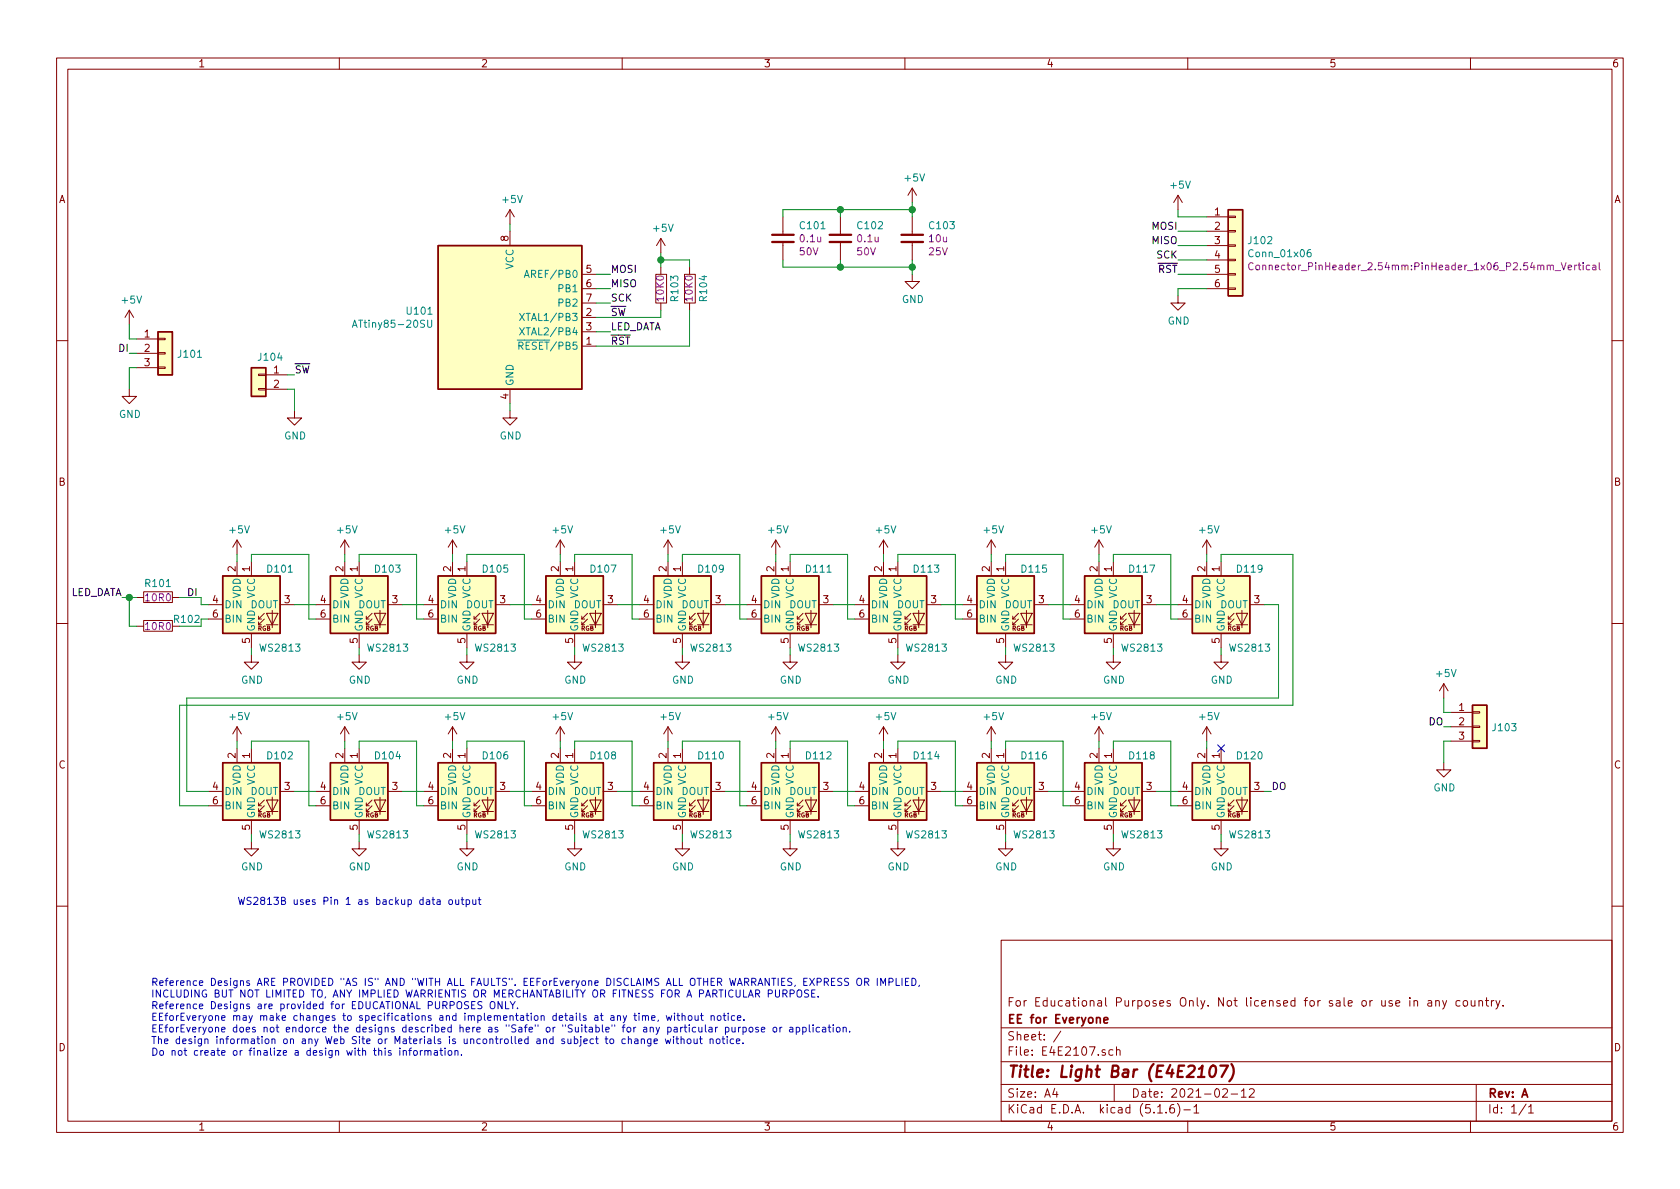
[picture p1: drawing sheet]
EESchema Schematic File Version 4
EELAYER 30 0
EELAYER END
$Descr A4 11693 8268
encoding utf-8
Sheet 1 1
Title "Light Bar (E4E2107)"
Date "2021-02-12"
Rev "A"
Comp "EE for Everyone"
Comment1 "For Educational Purposes Only. Not licensed for sale or use in any country."
Comment2 ""
Comment3 ""
Comment4 ""
$EndDescr
$Comp
L MCU_Microchip_ATtiny:ATtiny85-20SU U101
U 1 1
P 3550 2200
F 0 "U101" H 3021 2246 50  0000 R CNN
F 1 "ATtiny85-20SU" H 3021 2155 50  0000 R CNN
F 2 "Package_SO:SOIJ-8_5.3x5.3mm_P1.27mm" H 3550 2200 50  0001 C CIN
F 3 "http://ww1.microchip.com/downloads/en/DeviceDoc/atmel-2586-avr-8-bit-microcontroller-attiny25-attiny45-attiny85_datasheet.pdf" H 3550 2200 50  0001 C CNN
	1    3550 2200
	1    0    0    -1  
$EndComp
$Comp
L Connector_Generic:Conn_01x06 J102
U 1 1
P 8600 1700
F 0 "J102" H 8680 1737 50  0000 L CNN
F 1 "Conn_01x06" H 8680 1646 50  0000 L CNN
F 2 "Connector_PinHeader_2.54mm:PinHeader_1x06_P2.54mm_Vertical" H 8680 1555 50  0000 L CNN
F 3 "~" H 8600 1700 50  0001 C CNN
	1    8600 1700
	1    0    0    -1  
$EndComp
$Comp
L power:+5V #PWR0144
U 1 1
P 8200 1450
F 0 "#PWR0144" H 8200 1300 50  0001 C CNN
F 1 "+5V" H 8215 1623 50  0000 C CNN
F 2 "" H 8200 1450 50  0001 C CNN
F 3 "" H 8200 1450 50  0001 C CNN
	1    8200 1450
	1    0    0    -1  
$EndComp
$Comp
L power:GND #PWR0145
U 1 1
P 8200 2050
F 0 "#PWR0145" H 8200 1800 50  0001 C CNN
F 1 "GND" H 8205 1877 50  0000 C CNN
F 2 "" H 8200 2050 50  0001 C CNN
F 3 "" H 8200 2050 50  0001 C CNN
	1    8200 2050
	1    0    0    -1  
$EndComp
Text Label 8200 1600 2    50   ~ 0
MOSI
Text Label 8200 1700 2    50   ~ 0
MISO
Text Label 8200 1800 2    50   ~ 0
SCK
Text Label 8200 1900 2    50   ~ 0
~RST
Wire Wire Line
	8200 1450 8200 1500
Wire Wire Line
	8200 1500 8400 1500
Wire Wire Line
	8200 2050 8200 2000
Wire Wire Line
	8200 2000 8400 2000
Wire Wire Line
	8400 1900 8200 1900
Wire Wire Line
	8400 1800 8200 1800
Wire Wire Line
	8400 1700 8200 1700
Wire Wire Line
	8400 1600 8200 1600
Text Label 4250 1900 0    50   ~ 0
MOSI
Text Label 4250 2000 0    50   ~ 0
MISO
Text Label 4250 2100 0    50   ~ 0
SCK
Text Label 4250 2400 0    50   ~ 0
~RST
Wire Wire Line
	4250 1900 4150 1900
Wire Wire Line
	4250 2000 4150 2000
Wire Wire Line
	4250 2100 4150 2100
Wire Wire Line
	4150 2300 4250 2300
Text Label 4250 2300 0    50   ~ 0
LED_DATA
$Comp
L ord_Resistors_Basic:Yageo_0603_10K0_1pct R103
U 1 1
P 4600 2000
F 0 "R103" H 4600 2100 50  0000 C CNN
F 1 "Yageo_0603_10K0_1pct" H 4600 2650 50  0001 C CNN
F 2 "Resistor_SMD:R_0603_1608Metric" H 4600 2750 50  0001 C CNN
F 3 "https://www.digikey.com/product-detail/en/yageo/RC0603FR-0710KL/311-10.0KHRCT-ND/729827" H 4600 2900 50  0001 C CNN
F 4 "RC0603FR-0710KL" H 4600 2500 50  0001 C CNN "MFG_PN"
F 5 "Yageo" H 4600 2400 50  0001 C CNN "MFG"
F 6 "10K0" H 4600 2000 50  0000 C CNN "Value_Show"
F 7 "C25804" H 4600 2000 50  0001 C CNN "LCSC"
	1    4600 2000
	0    1    -1   0   
$EndComp
$Comp
L ord_Resistors_Basic:Yageo_0603_10K0_1pct R104
U 1 1
P 4800 2000
F 0 "R104" H 4800 2100 50  0000 C CNN
F 1 "Yageo_0603_10K0_1pct" H 4800 2650 50  0001 C CNN
F 2 "Resistor_SMD:R_0603_1608Metric" H 4800 2750 50  0001 C CNN
F 3 "https://www.digikey.com/product-detail/en/yageo/RC0603FR-0710KL/311-10.0KHRCT-ND/729827" H 4800 2900 50  0001 C CNN
F 4 "RC0603FR-0710KL" H 4800 2500 50  0001 C CNN "MFG_PN"
F 5 "Yageo" H 4800 2400 50  0001 C CNN "MFG"
F 6 "10K0" H 4800 2000 50  0000 C CNN "Value_Show"
F 7 "C25804" H 4800 2000 50  0001 C CNN "LCSC"
	1    4800 2000
	0    1    -1   0   
$EndComp
Wire Wire Line
	4800 2400 4800 2150
Wire Wire Line
	4150 2400 4800 2400
Wire Wire Line
	4150 2200 4600 2200
Wire Wire Line
	4600 2200 4600 2150
Text Label 4250 2200 0    50   ~ 0
~SW
$Comp
L power:+5V #PWR0121
U 1 1
P 4600 1750
F 0 "#PWR0121" H 4600 1600 50  0001 C CNN
F 1 "+5V" H 4615 1923 50  0000 C CNN
F 2 "" H 4600 1750 50  0001 C CNN
F 3 "" H 4600 1750 50  0001 C CNN
	1    4600 1750
	1    0    0    -1  
$EndComp
Wire Wire Line
	4600 1750 4600 1800
Wire Wire Line
	4600 1800 4800 1800
Wire Wire Line
	4800 1800 4800 1850
Connection ~ 4600 1800
Wire Wire Line
	4600 1800 4600 1850
$Comp
L power:+5V #PWR0115
U 1 1
P 3550 1550
F 0 "#PWR0115" H 3550 1400 50  0001 C CNN
F 1 "+5V" H 3565 1723 50  0000 C CNN
F 2 "" H 3550 1550 50  0001 C CNN
F 3 "" H 3550 1550 50  0001 C CNN
	1    3550 1550
	1    0    0    -1  
$EndComp
Wire Wire Line
	3550 1550 3550 1600
$Comp
L power:GND #PWR0116
U 1 1
P 3550 2850
F 0 "#PWR0116" H 3550 2600 50  0001 C CNN
F 1 "GND" H 3555 2677 50  0000 C CNN
F 2 "" H 3550 2850 50  0001 C CNN
F 3 "" H 3550 2850 50  0001 C CNN
	1    3550 2850
	1    0    0    -1  
$EndComp
Wire Wire Line
	3550 2850 3550 2800
$Comp
L LED:WS2813 D101
U 1 1
P 1750 4200
F 0 "D101" H 1850 4450 50  0000 L CNN
F 1 "WS2813" H 1800 3900 50  0000 L CNN
F 2 "LED_SMD:LED_WS2812_PLCC6_5.0x5.0mm_P1.6mm" H 1800 3900 50  0001 L TNN
F 3 "http://www.normandled.com/upload/201605/WS2813%20LED%20Datasheet.pdf" H 1850 3825 50  0001 L TNN
	1    1750 4200
	1    0    0    -1  
$EndComp
$Comp
L power:+5V #PWR0103
U 1 1
P 1650 3850
F 0 "#PWR0103" H 1650 3700 50  0001 C CNN
F 1 "+5V" H 1665 4023 50  0000 C CNN
F 2 "" H 1650 3850 50  0001 C CNN
F 3 "" H 1650 3850 50  0001 C CNN
	1    1650 3850
	1    0    0    -1  
$EndComp
Wire Wire Line
	1650 3850 1650 3900
$Comp
L power:GND #PWR0105
U 1 1
P 1750 4550
F 0 "#PWR0105" H 1750 4300 50  0001 C CNN
F 1 "GND" H 1755 4377 50  0000 C CNN
F 2 "" H 1750 4550 50  0001 C CNN
F 3 "" H 1750 4550 50  0001 C CNN
	1    1750 4550
	1    0    0    -1  
$EndComp
Wire Wire Line
	1750 4550 1750 4500
$Comp
L LED:WS2813 D103
U 1 1
P 2500 4200
F 0 "D103" H 2600 4450 50  0000 L CNN
F 1 "WS2813" H 2550 3900 50  0000 L CNN
F 2 "LED_SMD:LED_WS2812_PLCC6_5.0x5.0mm_P1.6mm" H 2550 3900 50  0001 L TNN
F 3 "http://www.normandled.com/upload/201605/WS2813%20LED%20Datasheet.pdf" H 2600 3825 50  0001 L TNN
	1    2500 4200
	1    0    0    -1  
$EndComp
$Comp
L power:+5V #PWR0107
U 1 1
P 2400 3850
F 0 "#PWR0107" H 2400 3700 50  0001 C CNN
F 1 "+5V" H 2415 4023 50  0000 C CNN
F 2 "" H 2400 3850 50  0001 C CNN
F 3 "" H 2400 3850 50  0001 C CNN
	1    2400 3850
	1    0    0    -1  
$EndComp
Wire Wire Line
	2400 3850 2400 3900
$Comp
L power:GND #PWR0109
U 1 1
P 2500 4550
F 0 "#PWR0109" H 2500 4300 50  0001 C CNN
F 1 "GND" H 2505 4377 50  0000 C CNN
F 2 "" H 2500 4550 50  0001 C CNN
F 3 "" H 2500 4550 50  0001 C CNN
	1    2500 4550
	1    0    0    -1  
$EndComp
Wire Wire Line
	2500 4550 2500 4500
$Comp
L LED:WS2813 D105
U 1 1
P 3250 4200
F 0 "D105" H 3350 4450 50  0000 L CNN
F 1 "WS2813" H 3300 3900 50  0000 L CNN
F 2 "LED_SMD:LED_WS2812_PLCC6_5.0x5.0mm_P1.6mm" H 3300 3900 50  0001 L TNN
F 3 "http://www.normandled.com/upload/201605/WS2813%20LED%20Datasheet.pdf" H 3350 3825 50  0001 L TNN
	1    3250 4200
	1    0    0    -1  
$EndComp
$Comp
L power:+5V #PWR0111
U 1 1
P 3150 3850
F 0 "#PWR0111" H 3150 3700 50  0001 C CNN
F 1 "+5V" H 3165 4023 50  0000 C CNN
F 2 "" H 3150 3850 50  0001 C CNN
F 3 "" H 3150 3850 50  0001 C CNN
	1    3150 3850
	1    0    0    -1  
$EndComp
Wire Wire Line
	3150 3850 3150 3900
$Comp
L power:GND #PWR0113
U 1 1
P 3250 4550
F 0 "#PWR0113" H 3250 4300 50  0001 C CNN
F 1 "GND" H 3255 4377 50  0000 C CNN
F 2 "" H 3250 4550 50  0001 C CNN
F 3 "" H 3250 4550 50  0001 C CNN
	1    3250 4550
	1    0    0    -1  
$EndComp
Wire Wire Line
	3250 4550 3250 4500
$Comp
L LED:WS2813 D107
U 1 1
P 4000 4200
F 0 "D107" H 4100 4450 50  0000 L CNN
F 1 "WS2813" H 4050 3900 50  0000 L CNN
F 2 "LED_SMD:LED_WS2812_PLCC6_5.0x5.0mm_P1.6mm" H 4050 3900 50  0001 L TNN
F 3 "http://www.normandled.com/upload/201605/WS2813%20LED%20Datasheet.pdf" H 4100 3825 50  0001 L TNN
	1    4000 4200
	1    0    0    -1  
$EndComp
$Comp
L power:+5V #PWR0117
U 1 1
P 3900 3850
F 0 "#PWR0117" H 3900 3700 50  0001 C CNN
F 1 "+5V" H 3915 4023 50  0000 C CNN
F 2 "" H 3900 3850 50  0001 C CNN
F 3 "" H 3900 3850 50  0001 C CNN
	1    3900 3850
	1    0    0    -1  
$EndComp
Wire Wire Line
	3900 3850 3900 3900
$Comp
L power:GND #PWR0119
U 1 1
P 4000 4550
F 0 "#PWR0119" H 4000 4300 50  0001 C CNN
F 1 "GND" H 4005 4377 50  0000 C CNN
F 2 "" H 4000 4550 50  0001 C CNN
F 3 "" H 4000 4550 50  0001 C CNN
	1    4000 4550
	1    0    0    -1  
$EndComp
Wire Wire Line
	4000 4550 4000 4500
$Comp
L LED:WS2813 D109
U 1 1
P 4750 4200
F 0 "D109" H 4850 4450 50  0000 L CNN
F 1 "WS2813" H 4800 3900 50  0000 L CNN
F 2 "LED_SMD:LED_WS2812_PLCC6_5.0x5.0mm_P1.6mm" H 4800 3900 50  0001 L TNN
F 3 "http://www.normandled.com/upload/201605/WS2813%20LED%20Datasheet.pdf" H 4850 3825 50  0001 L TNN
	1    4750 4200
	1    0    0    -1  
$EndComp
$Comp
L power:+5V #PWR0122
U 1 1
P 4650 3850
F 0 "#PWR0122" H 4650 3700 50  0001 C CNN
F 1 "+5V" H 4665 4023 50  0000 C CNN
F 2 "" H 4650 3850 50  0001 C CNN
F 3 "" H 4650 3850 50  0001 C CNN
	1    4650 3850
	1    0    0    -1  
$EndComp
Wire Wire Line
	4650 3850 4650 3900
$Comp
L power:GND #PWR0124
U 1 1
P 4750 4550
F 0 "#PWR0124" H 4750 4300 50  0001 C CNN
F 1 "GND" H 4755 4377 50  0000 C CNN
F 2 "" H 4750 4550 50  0001 C CNN
F 3 "" H 4750 4550 50  0001 C CNN
	1    4750 4550
	1    0    0    -1  
$EndComp
Wire Wire Line
	4750 4550 4750 4500
$Comp
L LED:WS2813 D111
U 1 1
P 5500 4200
F 0 "D111" H 5600 4450 50  0000 L CNN
F 1 "WS2813" H 5550 3900 50  0000 L CNN
F 2 "LED_SMD:LED_WS2812_PLCC6_5.0x5.0mm_P1.6mm" H 5550 3900 50  0001 L TNN
F 3 "http://www.normandled.com/upload/201605/WS2813%20LED%20Datasheet.pdf" H 5600 3825 50  0001 L TNN
	1    5500 4200
	1    0    0    -1  
$EndComp
$Comp
L power:+5V #PWR0126
U 1 1
P 5400 3850
F 0 "#PWR0126" H 5400 3700 50  0001 C CNN
F 1 "+5V" H 5415 4023 50  0000 C CNN
F 2 "" H 5400 3850 50  0001 C CNN
F 3 "" H 5400 3850 50  0001 C CNN
	1    5400 3850
	1    0    0    -1  
$EndComp
Wire Wire Line
	5400 3850 5400 3900
$Comp
L power:GND #PWR0128
U 1 1
P 5500 4550
F 0 "#PWR0128" H 5500 4300 50  0001 C CNN
F 1 "GND" H 5505 4377 50  0000 C CNN
F 2 "" H 5500 4550 50  0001 C CNN
F 3 "" H 5500 4550 50  0001 C CNN
	1    5500 4550
	1    0    0    -1  
$EndComp
Wire Wire Line
	5500 4550 5500 4500
$Comp
L LED:WS2813 D113
U 1 1
P 6250 4200
F 0 "D113" H 6350 4450 50  0000 L CNN
F 1 "WS2813" H 6300 3900 50  0000 L CNN
F 2 "LED_SMD:LED_WS2812_PLCC6_5.0x5.0mm_P1.6mm" H 6300 3900 50  0001 L TNN
F 3 "http://www.normandled.com/upload/201605/WS2813%20LED%20Datasheet.pdf" H 6350 3825 50  0001 L TNN
	1    6250 4200
	1    0    0    -1  
$EndComp
$Comp
L power:+5V #PWR0130
U 1 1
P 6150 3850
F 0 "#PWR0130" H 6150 3700 50  0001 C CNN
F 1 "+5V" H 6165 4023 50  0000 C CNN
F 2 "" H 6150 3850 50  0001 C CNN
F 3 "" H 6150 3850 50  0001 C CNN
	1    6150 3850
	1    0    0    -1  
$EndComp
Wire Wire Line
	6150 3850 6150 3900
$Comp
L power:GND #PWR0132
U 1 1
P 6250 4550
F 0 "#PWR0132" H 6250 4300 50  0001 C CNN
F 1 "GND" H 6255 4377 50  0000 C CNN
F 2 "" H 6250 4550 50  0001 C CNN
F 3 "" H 6250 4550 50  0001 C CNN
	1    6250 4550
	1    0    0    -1  
$EndComp
Wire Wire Line
	6250 4550 6250 4500
$Comp
L LED:WS2813 D115
U 1 1
P 7000 4200
F 0 "D115" H 7100 4450 50  0000 L CNN
F 1 "WS2813" H 7050 3900 50  0000 L CNN
F 2 "LED_SMD:LED_WS2812_PLCC6_5.0x5.0mm_P1.6mm" H 7050 3900 50  0001 L TNN
F 3 "http://www.normandled.com/upload/201605/WS2813%20LED%20Datasheet.pdf" H 7100 3825 50  0001 L TNN
	1    7000 4200
	1    0    0    -1  
$EndComp
$Comp
L power:+5V #PWR0136
U 1 1
P 6900 3850
F 0 "#PWR0136" H 6900 3700 50  0001 C CNN
F 1 "+5V" H 6915 4023 50  0000 C CNN
F 2 "" H 6900 3850 50  0001 C CNN
F 3 "" H 6900 3850 50  0001 C CNN
	1    6900 3850
	1    0    0    -1  
$EndComp
Wire Wire Line
	6900 3850 6900 3900
$Comp
L power:GND #PWR0138
U 1 1
P 7000 4550
F 0 "#PWR0138" H 7000 4300 50  0001 C CNN
F 1 "GND" H 7005 4377 50  0000 C CNN
F 2 "" H 7000 4550 50  0001 C CNN
F 3 "" H 7000 4550 50  0001 C CNN
	1    7000 4550
	1    0    0    -1  
$EndComp
Wire Wire Line
	7000 4550 7000 4500
$Comp
L LED:WS2813 D117
U 1 1
P 7750 4200
F 0 "D117" H 7850 4450 50  0000 L CNN
F 1 "WS2813" H 7800 3900 50  0000 L CNN
F 2 "LED_SMD:LED_WS2812_PLCC6_5.0x5.0mm_P1.6mm" H 7800 3900 50  0001 L TNN
F 3 "http://www.normandled.com/upload/201605/WS2813%20LED%20Datasheet.pdf" H 7850 3825 50  0001 L TNN
	1    7750 4200
	1    0    0    -1  
$EndComp
$Comp
L power:+5V #PWR0140
U 1 1
P 7650 3850
F 0 "#PWR0140" H 7650 3700 50  0001 C CNN
F 1 "+5V" H 7665 4023 50  0000 C CNN
F 2 "" H 7650 3850 50  0001 C CNN
F 3 "" H 7650 3850 50  0001 C CNN
	1    7650 3850
	1    0    0    -1  
$EndComp
Wire Wire Line
	7650 3850 7650 3900
$Comp
L power:GND #PWR0142
U 1 1
P 7750 4550
F 0 "#PWR0142" H 7750 4300 50  0001 C CNN
F 1 "GND" H 7755 4377 50  0000 C CNN
F 2 "" H 7750 4550 50  0001 C CNN
F 3 "" H 7750 4550 50  0001 C CNN
	1    7750 4550
	1    0    0    -1  
$EndComp
Wire Wire Line
	7750 4550 7750 4500
$Comp
L LED:WS2813 D119
U 1 1
P 8500 4200
F 0 "D119" H 8600 4450 50  0000 L CNN
F 1 "WS2813" H 8550 3900 50  0000 L CNN
F 2 "LED_SMD:LED_WS2812_PLCC6_5.0x5.0mm_P1.6mm" H 8550 3900 50  0001 L TNN
F 3 "http://www.normandled.com/upload/201605/WS2813%20LED%20Datasheet.pdf" H 8600 3825 50  0001 L TNN
	1    8500 4200
	1    0    0    -1  
$EndComp
$Comp
L power:+5V #PWR0146
U 1 1
P 8400 3850
F 0 "#PWR0146" H 8400 3700 50  0001 C CNN
F 1 "+5V" H 8415 4023 50  0000 C CNN
F 2 "" H 8400 3850 50  0001 C CNN
F 3 "" H 8400 3850 50  0001 C CNN
	1    8400 3850
	1    0    0    -1  
$EndComp
Wire Wire Line
	8400 3850 8400 3900
$Comp
L power:GND #PWR0148
U 1 1
P 8500 4550
F 0 "#PWR0148" H 8500 4300 50  0001 C CNN
F 1 "GND" H 8505 4377 50  0000 C CNN
F 2 "" H 8500 4550 50  0001 C CNN
F 3 "" H 8500 4550 50  0001 C CNN
	1    8500 4550
	1    0    0    -1  
$EndComp
Wire Wire Line
	8500 4550 8500 4500
Text Notes 1650 6300 0    50   ~ 0
WS2813B uses Pin 1 as backup data output
Wire Wire Line
	2050 4200 2200 4200
Wire Wire Line
	1750 3900 1750 3850
Wire Wire Line
	1750 3850 2150 3850
Wire Wire Line
	2150 3850 2150 4300
Wire Wire Line
	2150 4300 2200 4300
Wire Wire Line
	2800 4200 2950 4200
Wire Wire Line
	2500 3850 2900 3850
Wire Wire Line
	2900 3850 2900 4300
Wire Wire Line
	2900 4300 2950 4300
Wire Wire Line
	3550 4200 3700 4200
Wire Wire Line
	3250 3850 3650 3850
Wire Wire Line
	3650 3850 3650 4300
Wire Wire Line
	3650 4300 3700 4300
Wire Wire Line
	4300 4200 4450 4200
Wire Wire Line
	4000 3850 4400 3850
Wire Wire Line
	4400 3850 4400 4300
Wire Wire Line
	4400 4300 4450 4300
Wire Wire Line
	5050 4200 5200 4200
Wire Wire Line
	4750 3850 5150 3850
Wire Wire Line
	5150 3850 5150 4300
Wire Wire Line
	5150 4300 5200 4300
Wire Wire Line
	4750 3850 4750 3900
Wire Wire Line
	4000 3850 4000 3900
Wire Wire Line
	3250 3850 3250 3900
Wire Wire Line
	2500 3850 2500 3900
Wire Wire Line
	5800 4200 5950 4200
Wire Wire Line
	5500 3850 5900 3850
Wire Wire Line
	5900 3850 5900 4300
Wire Wire Line
	5900 4300 5950 4300
Wire Wire Line
	6550 4200 6700 4200
Wire Wire Line
	6250 3850 6650 3850
Wire Wire Line
	6650 3850 6650 4300
Wire Wire Line
	6650 4300 6700 4300
Wire Wire Line
	7300 4200 7450 4200
Wire Wire Line
	7000 3850 7400 3850
Wire Wire Line
	7400 3850 7400 4300
Wire Wire Line
	7400 4300 7450 4300
Wire Wire Line
	8050 4200 8200 4200
Wire Wire Line
	7750 3850 8150 3850
Wire Wire Line
	8150 3850 8150 4300
Wire Wire Line
	8150 4300 8200 4300
Wire Wire Line
	7750 3850 7750 3900
Wire Wire Line
	7000 3850 7000 3900
Wire Wire Line
	6250 3850 6250 3900
Wire Wire Line
	5500 3850 5500 3900
$Comp
L LED:WS2813 D102
U 1 1
P 1750 5500
F 0 "D102" H 1850 5750 50  0000 L CNN
F 1 "WS2813" H 1800 5200 50  0000 L CNN
F 2 "LED_SMD:LED_WS2812_PLCC6_5.0x5.0mm_P1.6mm" H 1800 5200 50  0001 L TNN
F 3 "http://www.normandled.com/upload/201605/WS2813%20LED%20Datasheet.pdf" H 1850 5125 50  0001 L TNN
	1    1750 5500
	1    0    0    -1  
$EndComp
$Comp
L power:+5V #PWR0104
U 1 1
P 1650 5150
F 0 "#PWR0104" H 1650 5000 50  0001 C CNN
F 1 "+5V" H 1665 5323 50  0000 C CNN
F 2 "" H 1650 5150 50  0001 C CNN
F 3 "" H 1650 5150 50  0001 C CNN
	1    1650 5150
	1    0    0    -1  
$EndComp
Wire Wire Line
	1650 5150 1650 5200
$Comp
L power:GND #PWR0106
U 1 1
P 1750 5850
F 0 "#PWR0106" H 1750 5600 50  0001 C CNN
F 1 "GND" H 1755 5677 50  0000 C CNN
F 2 "" H 1750 5850 50  0001 C CNN
F 3 "" H 1750 5850 50  0001 C CNN
	1    1750 5850
	1    0    0    -1  
$EndComp
Wire Wire Line
	1750 5850 1750 5800
$Comp
L LED:WS2813 D104
U 1 1
P 2500 5500
F 0 "D104" H 2600 5750 50  0000 L CNN
F 1 "WS2813" H 2550 5200 50  0000 L CNN
F 2 "LED_SMD:LED_WS2812_PLCC6_5.0x5.0mm_P1.6mm" H 2550 5200 50  0001 L TNN
F 3 "http://www.normandled.com/upload/201605/WS2813%20LED%20Datasheet.pdf" H 2600 5125 50  0001 L TNN
	1    2500 5500
	1    0    0    -1  
$EndComp
$Comp
L power:+5V #PWR0108
U 1 1
P 2400 5150
F 0 "#PWR0108" H 2400 5000 50  0001 C CNN
F 1 "+5V" H 2415 5323 50  0000 C CNN
F 2 "" H 2400 5150 50  0001 C CNN
F 3 "" H 2400 5150 50  0001 C CNN
	1    2400 5150
	1    0    0    -1  
$EndComp
Wire Wire Line
	2400 5150 2400 5200
$Comp
L power:GND #PWR0110
U 1 1
P 2500 5850
F 0 "#PWR0110" H 2500 5600 50  0001 C CNN
F 1 "GND" H 2505 5677 50  0000 C CNN
F 2 "" H 2500 5850 50  0001 C CNN
F 3 "" H 2500 5850 50  0001 C CNN
	1    2500 5850
	1    0    0    -1  
$EndComp
Wire Wire Line
	2500 5850 2500 5800
$Comp
L LED:WS2813 D106
U 1 1
P 3250 5500
F 0 "D106" H 3350 5750 50  0000 L CNN
F 1 "WS2813" H 3300 5200 50  0000 L CNN
F 2 "LED_SMD:LED_WS2812_PLCC6_5.0x5.0mm_P1.6mm" H 3300 5200 50  0001 L TNN
F 3 "http://www.normandled.com/upload/201605/WS2813%20LED%20Datasheet.pdf" H 3350 5125 50  0001 L TNN
	1    3250 5500
	1    0    0    -1  
$EndComp
$Comp
L power:+5V #PWR0112
U 1 1
P 3150 5150
F 0 "#PWR0112" H 3150 5000 50  0001 C CNN
F 1 "+5V" H 3165 5323 50  0000 C CNN
F 2 "" H 3150 5150 50  0001 C CNN
F 3 "" H 3150 5150 50  0001 C CNN
	1    3150 5150
	1    0    0    -1  
$EndComp
Wire Wire Line
	3150 5150 3150 5200
$Comp
L power:GND #PWR0114
U 1 1
P 3250 5850
F 0 "#PWR0114" H 3250 5600 50  0001 C CNN
F 1 "GND" H 3255 5677 50  0000 C CNN
F 2 "" H 3250 5850 50  0001 C CNN
F 3 "" H 3250 5850 50  0001 C CNN
	1    3250 5850
	1    0    0    -1  
$EndComp
Wire Wire Line
	3250 5850 3250 5800
$Comp
L LED:WS2813 D108
U 1 1
P 4000 5500
F 0 "D108" H 4100 5750 50  0000 L CNN
F 1 "WS2813" H 4050 5200 50  0000 L CNN
F 2 "LED_SMD:LED_WS2812_PLCC6_5.0x5.0mm_P1.6mm" H 4050 5200 50  0001 L TNN
F 3 "http://www.normandled.com/upload/201605/WS2813%20LED%20Datasheet.pdf" H 4100 5125 50  0001 L TNN
	1    4000 5500
	1    0    0    -1  
$EndComp
$Comp
L power:+5V #PWR0118
U 1 1
P 3900 5150
F 0 "#PWR0118" H 3900 5000 50  0001 C CNN
F 1 "+5V" H 3915 5323 50  0000 C CNN
F 2 "" H 3900 5150 50  0001 C CNN
F 3 "" H 3900 5150 50  0001 C CNN
	1    3900 5150
	1    0    0    -1  
$EndComp
Wire Wire Line
	3900 5150 3900 5200
$Comp
L power:GND #PWR0120
U 1 1
P 4000 5850
F 0 "#PWR0120" H 4000 5600 50  0001 C CNN
F 1 "GND" H 4005 5677 50  0000 C CNN
F 2 "" H 4000 5850 50  0001 C CNN
F 3 "" H 4000 5850 50  0001 C CNN
	1    4000 5850
	1    0    0    -1  
$EndComp
Wire Wire Line
	4000 5850 4000 5800
$Comp
L LED:WS2813 D110
U 1 1
P 4750 5500
F 0 "D110" H 4850 5750 50  0000 L CNN
F 1 "WS2813" H 4800 5200 50  0000 L CNN
F 2 "LED_SMD:LED_WS2812_PLCC6_5.0x5.0mm_P1.6mm" H 4800 5200 50  0001 L TNN
F 3 "http://www.normandled.com/upload/201605/WS2813%20LED%20Datasheet.pdf" H 4850 5125 50  0001 L TNN
	1    4750 5500
	1    0    0    -1  
$EndComp
$Comp
L power:+5V #PWR0123
U 1 1
P 4650 5150
F 0 "#PWR0123" H 4650 5000 50  0001 C CNN
F 1 "+5V" H 4665 5323 50  0000 C CNN
F 2 "" H 4650 5150 50  0001 C CNN
F 3 "" H 4650 5150 50  0001 C CNN
	1    4650 5150
	1    0    0    -1  
$EndComp
Wire Wire Line
	4650 5150 4650 5200
$Comp
L power:GND #PWR0125
U 1 1
P 4750 5850
F 0 "#PWR0125" H 4750 5600 50  0001 C CNN
F 1 "GND" H 4755 5677 50  0000 C CNN
F 2 "" H 4750 5850 50  0001 C CNN
F 3 "" H 4750 5850 50  0001 C CNN
	1    4750 5850
	1    0    0    -1  
$EndComp
Wire Wire Line
	4750 5850 4750 5800
$Comp
L LED:WS2813 D112
U 1 1
P 5500 5500
F 0 "D112" H 5600 5750 50  0000 L CNN
F 1 "WS2813" H 5550 5200 50  0000 L CNN
F 2 "LED_SMD:LED_WS2812_PLCC6_5.0x5.0mm_P1.6mm" H 5550 5200 50  0001 L TNN
F 3 "http://www.normandled.com/upload/201605/WS2813%20LED%20Datasheet.pdf" H 5600 5125 50  0001 L TNN
	1    5500 5500
	1    0    0    -1  
$EndComp
$Comp
L power:+5V #PWR0127
U 1 1
P 5400 5150
F 0 "#PWR0127" H 5400 5000 50  0001 C CNN
F 1 "+5V" H 5415 5323 50  0000 C CNN
F 2 "" H 5400 5150 50  0001 C CNN
F 3 "" H 5400 5150 50  0001 C CNN
	1    5400 5150
	1    0    0    -1  
$EndComp
Wire Wire Line
	5400 5150 5400 5200
$Comp
L power:GND #PWR0129
U 1 1
P 5500 5850
F 0 "#PWR0129" H 5500 5600 50  0001 C CNN
F 1 "GND" H 5505 5677 50  0000 C CNN
F 2 "" H 5500 5850 50  0001 C CNN
F 3 "" H 5500 5850 50  0001 C CNN
	1    5500 5850
	1    0    0    -1  
$EndComp
Wire Wire Line
	5500 5850 5500 5800
$Comp
L LED:WS2813 D114
U 1 1
P 6250 5500
F 0 "D114" H 6350 5750 50  0000 L CNN
F 1 "WS2813" H 6300 5200 50  0000 L CNN
F 2 "LED_SMD:LED_WS2812_PLCC6_5.0x5.0mm_P1.6mm" H 6300 5200 50  0001 L TNN
F 3 "http://www.normandled.com/upload/201605/WS2813%20LED%20Datasheet.pdf" H 6350 5125 50  0001 L TNN
	1    6250 5500
	1    0    0    -1  
$EndComp
$Comp
L power:+5V #PWR0131
U 1 1
P 6150 5150
F 0 "#PWR0131" H 6150 5000 50  0001 C CNN
F 1 "+5V" H 6165 5323 50  0000 C CNN
F 2 "" H 6150 5150 50  0001 C CNN
F 3 "" H 6150 5150 50  0001 C CNN
	1    6150 5150
	1    0    0    -1  
$EndComp
Wire Wire Line
	6150 5150 6150 5200
$Comp
L power:GND #PWR0133
U 1 1
P 6250 5850
F 0 "#PWR0133" H 6250 5600 50  0001 C CNN
F 1 "GND" H 6255 5677 50  0000 C CNN
F 2 "" H 6250 5850 50  0001 C CNN
F 3 "" H 6250 5850 50  0001 C CNN
	1    6250 5850
	1    0    0    -1  
$EndComp
Wire Wire Line
	6250 5850 6250 5800
$Comp
L LED:WS2813 D116
U 1 1
P 7000 5500
F 0 "D116" H 7100 5750 50  0000 L CNN
F 1 "WS2813" H 7050 5200 50  0000 L CNN
F 2 "LED_SMD:LED_WS2812_PLCC6_5.0x5.0mm_P1.6mm" H 7050 5200 50  0001 L TNN
F 3 "http://www.normandled.com/upload/201605/WS2813%20LED%20Datasheet.pdf" H 7100 5125 50  0001 L TNN
	1    7000 5500
	1    0    0    -1  
$EndComp
$Comp
L power:+5V #PWR0137
U 1 1
P 6900 5150
F 0 "#PWR0137" H 6900 5000 50  0001 C CNN
F 1 "+5V" H 6915 5323 50  0000 C CNN
F 2 "" H 6900 5150 50  0001 C CNN
F 3 "" H 6900 5150 50  0001 C CNN
	1    6900 5150
	1    0    0    -1  
$EndComp
Wire Wire Line
	6900 5150 6900 5200
$Comp
L power:GND #PWR0139
U 1 1
P 7000 5850
F 0 "#PWR0139" H 7000 5600 50  0001 C CNN
F 1 "GND" H 7005 5677 50  0000 C CNN
F 2 "" H 7000 5850 50  0001 C CNN
F 3 "" H 7000 5850 50  0001 C CNN
	1    7000 5850
	1    0    0    -1  
$EndComp
Wire Wire Line
	7000 5850 7000 5800
$Comp
L LED:WS2813 D118
U 1 1
P 7750 5500
F 0 "D118" H 7850 5750 50  0000 L CNN
F 1 "WS2813" H 7800 5200 50  0000 L CNN
F 2 "LED_SMD:LED_WS2812_PLCC6_5.0x5.0mm_P1.6mm" H 7800 5200 50  0001 L TNN
F 3 "http://www.normandled.com/upload/201605/WS2813%20LED%20Datasheet.pdf" H 7850 5125 50  0001 L TNN
	1    7750 5500
	1    0    0    -1  
$EndComp
$Comp
L power:+5V #PWR0141
U 1 1
P 7650 5150
F 0 "#PWR0141" H 7650 5000 50  0001 C CNN
F 1 "+5V" H 7665 5323 50  0000 C CNN
F 2 "" H 7650 5150 50  0001 C CNN
F 3 "" H 7650 5150 50  0001 C CNN
	1    7650 5150
	1    0    0    -1  
$EndComp
Wire Wire Line
	7650 5150 7650 5200
$Comp
L power:GND #PWR0143
U 1 1
P 7750 5850
F 0 "#PWR0143" H 7750 5600 50  0001 C CNN
F 1 "GND" H 7755 5677 50  0000 C CNN
F 2 "" H 7750 5850 50  0001 C CNN
F 3 "" H 7750 5850 50  0001 C CNN
	1    7750 5850
	1    0    0    -1  
$EndComp
Wire Wire Line
	7750 5850 7750 5800
$Comp
L LED:WS2813 D120
U 1 1
P 8500 5500
F 0 "D120" H 8600 5750 50  0000 L CNN
F 1 "WS2813" H 8550 5200 50  0000 L CNN
F 2 "LED_SMD:LED_WS2812_PLCC6_5.0x5.0mm_P1.6mm" H 8550 5200 50  0001 L TNN
F 3 "http://www.normandled.com/upload/201605/WS2813%20LED%20Datasheet.pdf" H 8600 5125 50  0001 L TNN
	1    8500 5500
	1    0    0    -1  
$EndComp
$Comp
L power:+5V #PWR0147
U 1 1
P 8400 5150
F 0 "#PWR0147" H 8400 5000 50  0001 C CNN
F 1 "+5V" H 8415 5323 50  0000 C CNN
F 2 "" H 8400 5150 50  0001 C CNN
F 3 "" H 8400 5150 50  0001 C CNN
	1    8400 5150
	1    0    0    -1  
$EndComp
Wire Wire Line
	8400 5150 8400 5200
$Comp
L power:GND #PWR0149
U 1 1
P 8500 5850
F 0 "#PWR0149" H 8500 5600 50  0001 C CNN
F 1 "GND" H 8505 5677 50  0000 C CNN
F 2 "" H 8500 5850 50  0001 C CNN
F 3 "" H 8500 5850 50  0001 C CNN
	1    8500 5850
	1    0    0    -1  
$EndComp
Wire Wire Line
	8500 5850 8500 5800
Wire Wire Line
	2050 5500 2200 5500
Wire Wire Line
	1750 5200 1750 5150
Wire Wire Line
	1750 5150 2150 5150
Wire Wire Line
	2150 5150 2150 5600
Wire Wire Line
	2150 5600 2200 5600
Wire Wire Line
	2800 5500 2950 5500
Wire Wire Line
	2500 5150 2900 5150
Wire Wire Line
	2900 5150 2900 5600
Wire Wire Line
	2900 5600 2950 5600
Wire Wire Line
	3550 5500 3700 5500
Wire Wire Line
	3250 5150 3650 5150
Wire Wire Line
	3650 5150 3650 5600
Wire Wire Line
	3650 5600 3700 5600
Wire Wire Line
	4300 5500 4450 5500
Wire Wire Line
	4000 5150 4400 5150
Wire Wire Line
	4400 5150 4400 5600
Wire Wire Line
	4400 5600 4450 5600
Wire Wire Line
	5050 5500 5200 5500
Wire Wire Line
	4750 5150 5150 5150
Wire Wire Line
	5150 5150 5150 5600
Wire Wire Line
	5150 5600 5200 5600
Wire Wire Line
	4750 5150 4750 5200
Wire Wire Line
	4000 5150 4000 5200
Wire Wire Line
	3250 5150 3250 5200
Wire Wire Line
	2500 5150 2500 5200
Wire Wire Line
	5800 5500 5950 5500
Wire Wire Line
	5500 5150 5900 5150
Wire Wire Line
	5900 5150 5900 5600
Wire Wire Line
	5900 5600 5950 5600
Wire Wire Line
	6550 5500 6700 5500
Wire Wire Line
	6250 5150 6650 5150
Wire Wire Line
	6650 5150 6650 5600
Wire Wire Line
	6650 5600 6700 5600
Wire Wire Line
	7300 5500 7450 5500
Wire Wire Line
	7000 5150 7400 5150
Wire Wire Line
	7400 5150 7400 5600
Wire Wire Line
	7400 5600 7450 5600
Wire Wire Line
	8050 5500 8200 5500
Wire Wire Line
	7750 5150 8150 5150
Wire Wire Line
	8150 5150 8150 5600
Wire Wire Line
	8150 5600 8200 5600
Wire Wire Line
	7750 5150 7750 5200
Wire Wire Line
	7000 5150 7000 5200
Wire Wire Line
	6250 5150 6250 5200
Wire Wire Line
	5500 5150 5500 5200
Wire Wire Line
	8800 4200 8900 4200
Wire Wire Line
	8900 4200 8900 4850
Wire Wire Line
	8900 4850 1300 4850
Wire Wire Line
	1300 4850 1300 5500
Wire Wire Line
	1300 5500 1450 5500
Wire Wire Line
	8500 3900 8500 3850
Wire Wire Line
	8500 3850 9000 3850
Wire Wire Line
	9000 3850 9000 4900
Wire Wire Line
	9000 4900 1250 4900
Wire Wire Line
	1250 4900 1250 5600
Wire Wire Line
	1250 5600 1450 5600
$Comp
L ord_Resistors_Basic:Yageo_0603_10R0_1pct R102
U 1 1
P 1100 4350
F 0 "R102" H 1300 4400 50  0000 C CNN
F 1 "Yageo_0603_10R0_1pct" H 1100 5000 50  0001 C CNN
F 2 "Resistor_SMD:R_0603_1608Metric" H 1100 5100 50  0001 C CNN
F 3 "https://www.digikey.com/products/en/resistors/chip-resistor-surface-mount/52?k=RC0603FR-0710RL&k=&pkeyword=RC0603FR-0710RL&sv=0&pv7=2&sf=0&quantity=&ColumnSort=0&page=1&pageSize=25" H 1100 5250 50  0001 C CNN
F 4 "RC0603FR-0710RL" H 1100 4850 50  0001 C CNN "MFG_PN"
F 5 "Yageo" H 1100 4750 50  0001 C CNN "MFG"
F 6 "10R0" H 1100 4350 50  0000 C CNN "Value_Show"
F 7 "C22859" H 1100 4350 50  0001 C CNN "LCSC"
	1    1100 4350
	1    0    0    -1  
$EndComp
$Comp
L ord_Resistors_Basic:Yageo_0603_10R0_1pct R101
U 1 1
P 1100 4150
F 0 "R101" H 1100 4250 50  0000 C CNN
F 1 "Yageo_0603_10R0_1pct" H 1100 4800 50  0001 C CNN
F 2 "Resistor_SMD:R_0603_1608Metric" H 1100 4900 50  0001 C CNN
F 3 "https://www.digikey.com/products/en/resistors/chip-resistor-surface-mount/52?k=RC0603FR-0710RL&k=&pkeyword=RC0603FR-0710RL&sv=0&pv7=2&sf=0&quantity=&ColumnSort=0&page=1&pageSize=25" H 1100 5050 50  0001 C CNN
F 4 "RC0603FR-0710RL" H 1100 4650 50  0001 C CNN "MFG_PN"
F 5 "Yageo" H 1100 4550 50  0001 C CNN "MFG"
F 6 "10R0" H 1100 4150 50  0000 C CNN "Value_Show"
F 7 "C22859" H 1100 4150 50  0001 C CNN "LCSC"
	1    1100 4150
	1    0    0    -1  
$EndComp
Wire Wire Line
	1250 4350 1400 4350
Wire Wire Line
	1400 4350 1400 4300
Wire Wire Line
	1400 4300 1450 4300
Wire Wire Line
	1450 4200 1400 4200
Wire Wire Line
	1400 4200 1400 4150
Wire Wire Line
	1400 4150 1250 4150
Wire Wire Line
	950  4150 900  4150
Wire Wire Line
	900  4150 900  4350
Wire Wire Line
	900  4350 950  4350
Wire Wire Line
	900  4150 850  4150
Connection ~ 900  4150
Text Label 850  4150 2    50   ~ 0
LED_DATA
$Comp
L power:+5V #PWR0101
U 1 1
P 900 2250
F 0 "#PWR0101" H 900 2100 50  0001 C CNN
F 1 "+5V" H 915 2423 50  0000 C CNN
F 2 "" H 900 2250 50  0001 C CNN
F 3 "" H 900 2250 50  0001 C CNN
	1    900  2250
	1    0    0    -1  
$EndComp
Wire Wire Line
	2050 2850 2050 2700
Wire Wire Line
	2050 2700 2000 2700
Wire Wire Line
	900  2700 900  2550
Wire Wire Line
	900  2550 950  2550
Wire Wire Line
	900  2250 900  2350
Wire Wire Line
	900  2350 950  2350
Text Label 2050 2600 0    50   ~ 0
~SW
Wire Wire Line
	2050 2600 2000 2600
$Comp
L ord_Capacitors:Samsung_0805_10u_25V_X5R C103
U 1 1
P 6350 1500
F 0 "C103" H 6458 1441 50  0000 L CNN
F 1 "Samsung_0805_10u_25V_X5R" H 6350 1950 50  0001 C CNN
F 2 "Capacitor_SMD:C_0805_2012Metric" H 6350 2050 50  0001 C CNN
F 3 "https://www.digikey.com/product-detail/en/samsung-electro-mechanics/CL21A106KAYNNNE/1276-2891-2-ND/3888549" H 6350 1650 50  0001 C CNN
F 4 "CL21A106KAYNNNE" H 6350 1750 50  0001 C CNN "MFG_PN"
F 5 "Samsung Electro-Mechanics" H 6350 1850 50  0001 C CNN "MFG"
F 6 "10u" H 6458 1350 50  0000 L CNN "Value_Show"
F 7 "25V" H 6458 1259 50  0000 L CNN "Voltage"
F 8 "C15850" H 6350 1500 50  0001 C CNN "LCSC"
	1    6350 1500
	1    0    0    -1  
$EndComp
$Comp
L ord_Capacitors:Samsung_0603_0.1u_50V_X7R C102
U 1 1
P 5850 1500
F 0 "C102" H 5958 1441 50  0000 L CNN
F 1 "Samsung_0603_0.1u_50V_X7R" H 5850 1950 50  0001 C CNN
F 2 "Capacitor_SMD:C_0603_1608Metric" H 5850 2050 50  0001 C CNN
F 3 "https://www.digikey.com/product-detail/en/samsung-electro-mechanics/CL10B104KB8NNNC/1276-1000-1-ND/3889086" H 5850 1650 50  0001 C CNN
F 4 "CL10B104KB8NNNC" H 5850 1750 50  0001 C CNN "MFG_PN"
F 5 "Samsung Electro-Mechanics" H 5850 1850 50  0001 C CNN "MFG"
F 6 "0.1u" H 5958 1350 50  0000 L CNN "Value_Show"
F 7 "50V" H 5958 1259 50  0000 L CNN "Voltage"
F 8 "C14663" H 6100 1200 50  0001 C CNN "LCSC"
	1    5850 1500
	1    0    0    -1  
$EndComp
$Comp
L ord_Capacitors:Samsung_0603_0.1u_50V_X7R C101
U 1 1
P 5450 1500
F 0 "C101" H 5558 1441 50  0000 L CNN
F 1 "Samsung_0603_0.1u_50V_X7R" H 5450 1950 50  0001 C CNN
F 2 "Capacitor_SMD:C_0603_1608Metric" H 5450 2050 50  0001 C CNN
F 3 "https://www.digikey.com/product-detail/en/samsung-electro-mechanics/CL10B104KB8NNNC/1276-1000-1-ND/3889086" H 5450 1650 50  0001 C CNN
F 4 "CL10B104KB8NNNC" H 5450 1750 50  0001 C CNN "MFG_PN"
F 5 "Samsung Electro-Mechanics" H 5450 1850 50  0001 C CNN "MFG"
F 6 "0.1u" H 5558 1350 50  0000 L CNN "Value_Show"
F 7 "50V" H 5558 1259 50  0000 L CNN "Voltage"
F 8 "C14663" H 5700 1200 50  0001 C CNN "LCSC"
	1    5450 1500
	1    0    0    -1  
$EndComp
$Comp
L power:+5V #PWR0134
U 1 1
P 6350 1400
F 0 "#PWR0134" H 6350 1250 50  0001 C CNN
F 1 "+5V" H 6365 1573 50  0000 C CNN
F 2 "" H 6350 1400 50  0001 C CNN
F 3 "" H 6350 1400 50  0001 C CNN
	1    6350 1400
	1    0    0    -1  
$EndComp
Wire Wire Line
	6350 1400 6350 1450
Wire Wire Line
	6350 1450 5850 1450
Wire Wire Line
	5450 1450 5450 1500
Connection ~ 6350 1450
Wire Wire Line
	6350 1450 6350 1500
Wire Wire Line
	5850 1500 5850 1450
Connection ~ 5850 1450
Wire Wire Line
	5850 1450 5450 1450
Wire Wire Line
	6350 1800 6350 1850
Wire Wire Line
	6350 1850 5850 1850
Wire Wire Line
	5450 1850 5450 1800
Wire Wire Line
	5850 1800 5850 1850
Connection ~ 5850 1850
Wire Wire Line
	5850 1850 5450 1850
Wire Wire Line
	6350 1850 6350 1900
Connection ~ 6350 1850
$Comp
L power:GND #PWR0135
U 1 1
P 6350 1900
F 0 "#PWR0135" H 6350 1650 50  0001 C CNN
F 1 "GND" H 6355 1727 50  0000 C CNN
F 2 "" H 6350 1900 50  0001 C CNN
F 3 "" H 6350 1900 50  0001 C CNN
	1    6350 1900
	1    0    0    -1  
$EndComp
Text Notes 1050 7350 0    50   ~ 0
Reference Designs ARE PROVIDED "AS IS" AND "WITH ALL FAULTS". EEForEveryone DISCLAIMS ALL OTHER WARRANTIES, EXPRESS OR IMPLIED, \nINCLUDING BUT NOT LIMITED TO, ANY IMPLIED WARRIENTIS OR MERCHANTABILITY OR FITNESS FOR A PARTICULAR PURPOSE. \nReference Designs are provided for EDUCATIONAL PURPOSES ONLY.\nEEforEveryone may make changes to specifications and implementation details at any time, without notice. \nEEforEveryone does not endorce the designs described here as "Safe" or "Suitable" for any particular purpose or application. \nThe design information on any Web Site or Materials is uncontrolled and subject to change without notice. \nDo not create or finalize a design with this information.\n
NoConn ~ 8500 5200
$Comp
L power:GND #PWR0102
U 1 1
P 900 2700
F 0 "#PWR0102" H 900 2450 50  0001 C CNN
F 1 "GND" H 905 2527 50  0000 C CNN
F 2 "" H 900 2700 50  0001 C CNN
F 3 "" H 900 2700 50  0001 C CNN
	1    900  2700
	1    0    0    -1  
$EndComp
$Comp
L power:+5V #PWR0150
U 1 1
P 10050 4850
F 0 "#PWR0150" H 10050 4700 50  0001 C CNN
F 1 "+5V" H 10065 5023 50  0000 C CNN
F 2 "" H 10050 4850 50  0001 C CNN
F 3 "" H 10050 4850 50  0001 C CNN
	1    10050 4850
	1    0    0    -1  
$EndComp
Wire Wire Line
	10050 5300 10050 5150
Wire Wire Line
	10050 5150 10100 5150
Wire Wire Line
	10050 4850 10050 4950
Wire Wire Line
	10050 4950 10100 4950
$Comp
L power:GND #PWR0151
U 1 1
P 10050 5300
F 0 "#PWR0151" H 10050 5050 50  0001 C CNN
F 1 "GND" H 10055 5127 50  0000 C CNN
F 2 "" H 10050 5300 50  0001 C CNN
F 3 "" H 10050 5300 50  0001 C CNN
	1    10050 5300
	1    0    0    -1  
$EndComp
$Comp
L Connector_Generic:Conn_01x02 J104
U 1 1
P 1800 2600
F 0 "J104" H 1718 2725 50  0000 C CNN
F 1 "Conn_01x02" H 1880 2501 50  0001 L CNN
F 2 "Connector_PinHeader_2.54mm:PinHeader_1x02_P2.54mm_Vertical" H 1800 2600 50  0001 C CNN
F 3 "~" H 1800 2600 50  0001 C CNN
	1    1800 2600
	-1   0    0    -1  
$EndComp
$Comp
L power:GND #PWR0152
U 1 1
P 2050 2850
F 0 "#PWR0152" H 2050 2600 50  0001 C CNN
F 1 "GND" H 2055 2677 50  0000 C CNN
F 2 "" H 2050 2850 50  0001 C CNN
F 3 "" H 2050 2850 50  0001 C CNN
	1    2050 2850
	1    0    0    -1  
$EndComp
Text Label 1300 4150 0    50   ~ 0
DI
$Comp
L Connector_Generic:Conn_01x03 J101
U 1 1
P 1150 2450
F 0 "J101" H 1230 2446 50  0000 L CNN
F 1 "Conn_01x03" H 1230 2401 50  0001 L CNN
F 2 "Connector_PinHeader_2.54mm:PinHeader_1x03_P2.54mm_Vertical" H 1150 2450 50  0001 C CNN
F 3 "~" H 1150 2450 50  0001 C CNN
	1    1150 2450
	1    0    0    -1  
$EndComp
Wire Wire Line
	950  2450 900  2450
Text Label 900  2450 2    50   ~ 0
DI
$Comp
L Connector_Generic:Conn_01x03 J103
U 1 1
P 10300 5050
F 0 "J103" H 10380 5046 50  0000 L CNN
F 1 "Conn_01x03" H 10380 5001 50  0001 L CNN
F 2 "Connector_PinHeader_2.54mm:PinHeader_1x03_P2.54mm_Vertical" H 10300 5050 50  0001 C CNN
F 3 "~" H 10300 5050 50  0001 C CNN
	1    10300 5050
	1    0    0    -1  
$EndComp
Wire Wire Line
	10100 5050 10050 5050
Wire Wire Line
	8800 5500 8850 5500
Text Label 8850 5500 0    50   ~ 0
DO
Text Label 10050 5050 2    50   ~ 0
DO
$EndSCHEMATC
